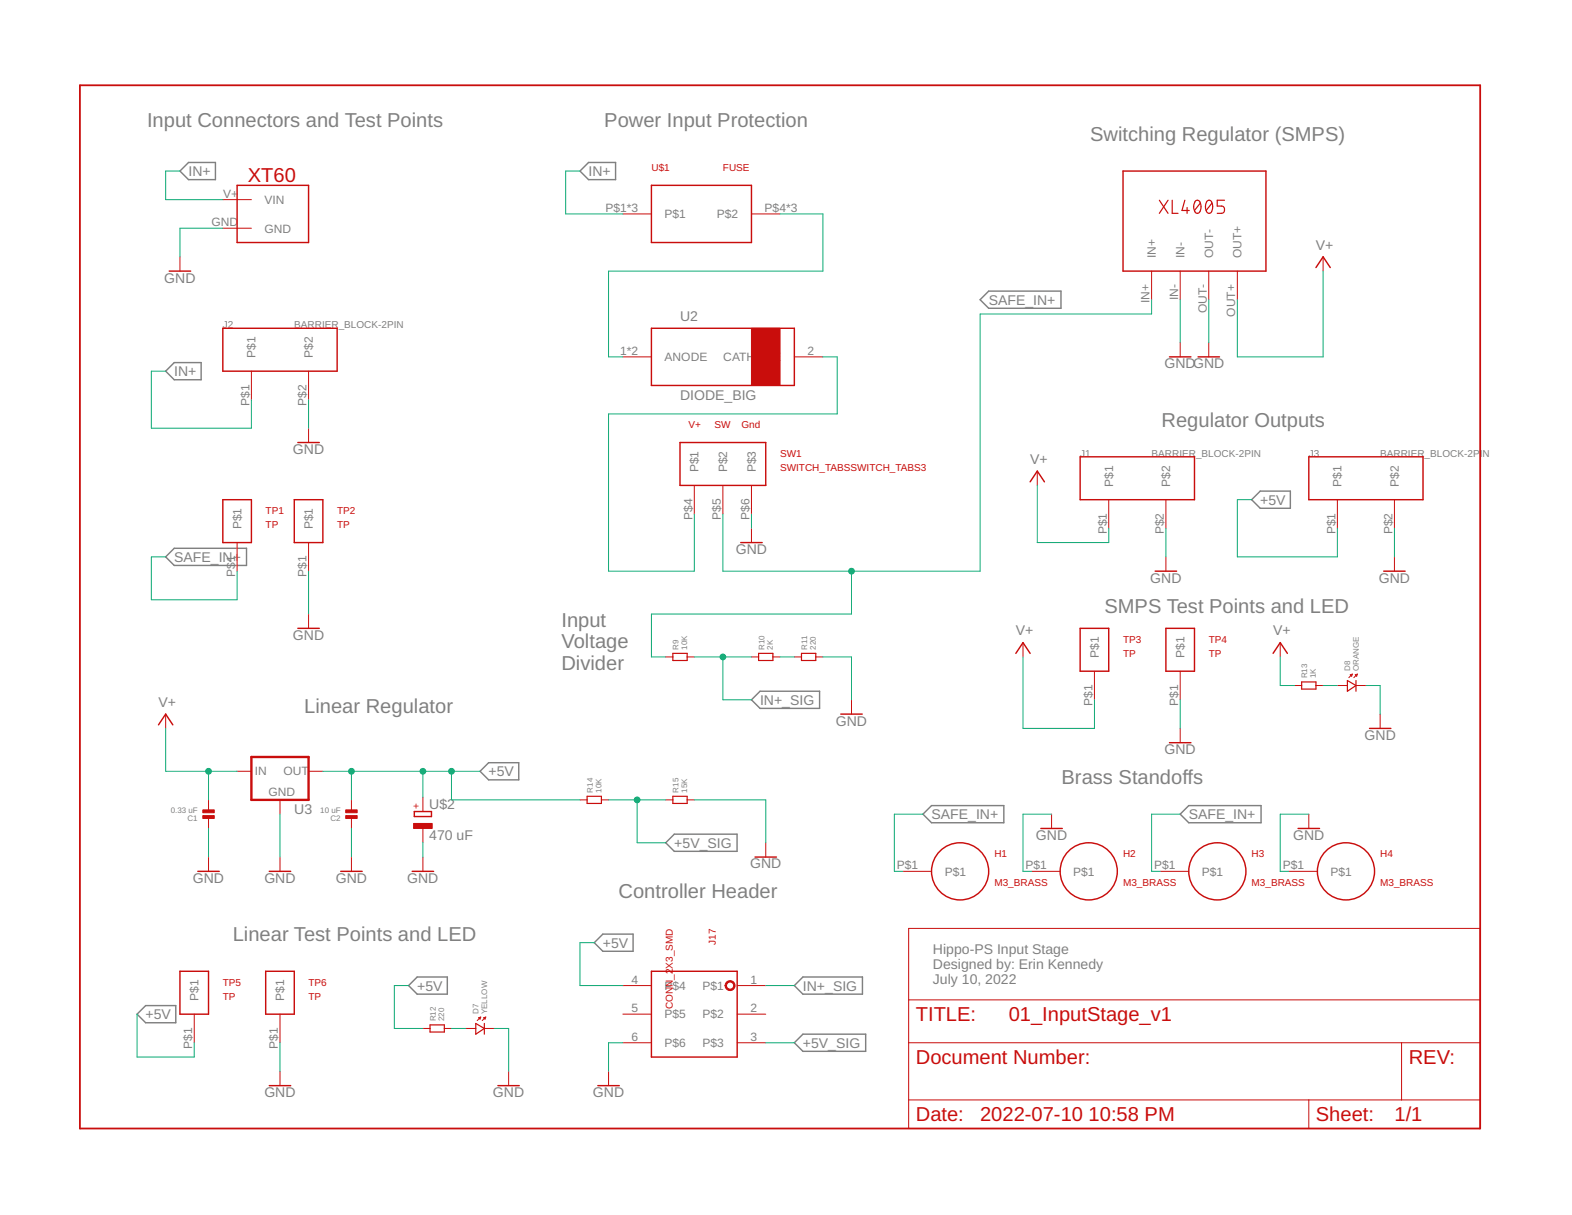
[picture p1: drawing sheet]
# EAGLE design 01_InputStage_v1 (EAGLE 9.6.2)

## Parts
C1  0.33 uF  CAPACITOR.1206  [1206]
C2  10 uF  CAPACITOR.1206  [1206]
D7  YELLOW  LED.1206  [1206.LED]
D8  ORANGE  LED.1206  [1206.LED]
F1  PTCPTC_1206  [1206]
F2  FUSE_HOLDER_TH  [FUSE_HOLDER_TH]
H1  M3_BRASS  [M3_BRASS]
H2  M3_BRASS  [M3_BRASS]
H3  M3_BRASS  [M3_BRASS]
H4  M3_BRASS  [M3_BRASS]
J1  BARRIER_BLOCK-2PIN  [BARRIERBLOCK-2PIN]
J2  BARRIER_BLOCK-2PIN  [BARRIERBLOCK-2PIN]
J3  BARRIER_BLOCK-2PIN  [BARRIERBLOCK-2PIN]
J17  CONN_2X3_SMD  [2X3_SMD_CONNECTOR]
R9  10K  RESISTOR.1206  [1206]
R10  2K  RESISTOR.1206  [1206]
R11  220  RESISTOR.1206  [1206]
R12  220  RESISTOR.1206  [1206]
R13  1K  RESISTOR.1206  [1206]
R14  10K  RESISTOR.1206  [1206]
R15  15K  RESISTOR.1206  [1206]
SW1  SWITCH_TABSSWITCH_TABS3  [SWITCH_TABS3]
TP1  TP  [TP]
TP2  TP  [TP]
TP3  TP  [TP]
TP4  TP  [TP]
TP5  TP  [TP]
TP6  TP  [TP]
U1  XL4005-DEV  [XL4005-DEV]
U2  DIODE_BIG  [DIODE_BIG]
U3  V_REG_78XXSINK  [TO220-IGO]
U$2  470 uF  ELECTROLYTIC_CAP  [ELECTROLYTIC_CAP]
U$5  XT60  [XT60]

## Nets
+5V: F1.2 J3.P$1 J17.4 R12.1 TP5.P$1
+5V_SIG: J17.3 R14.2 R15.1
GND: C1.1 C2.1 D7.P$2 D8.P$2 H2.P$1 H4.P$1 J1.P$2 J2.P$2 J3.P$2 J17.6 R11.2 R15.2 SW1.P$6 TP2.P$1 TP4.P$1 TP6.P$1 U1.IN- U1.OUT- U3.GND U$2.- U$5.GND
IN+: F2.1 F2.2 J2.P$1 U$5.V+(VIN)
IN+_SIG: J17.1 R9.2 R10.1
N: C2.2 F1.1 R14.1 U3.OUT U$2.+
N$1: F2.3 F2.4 U2.1(ANODE) U2.3(ANODE)
N$2: SW1.P$4 U2.2(CATHODE)
N$3: R10.2 R11.1
N$5: D8.P$1 R13.2
N$6: D7.P$1 R12.2
SAFE_IN+: H1.P$1 H3.P$1 R9.1 SW1.P$5 TP1.P$1 U1.IN+
V+: C1.2 J1.P$1 R13.1 TP3.P$1 U1.OUT+ U3.IN
Unconnected: J17.2 J17.5

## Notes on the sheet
- Input Connectors and Test Points | Power Input Protection
- Switching Regulator (SMPS)
- Regulator Outputs
- SMPS Test Points and LED
- Input
  Voltage
  Divider
- Linear Regulator
- Brass Standoffs
- Controller Header
- Linear Test Points and LED
- Hippo-PD Input Stage
  Designed by: Erin Kennedy
  July 10, 2022

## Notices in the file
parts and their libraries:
Hippo-PS: COPYRIGHT: Copyright (C) 2022 Ultra Librarian. All rights reserved.
SparkFun-PowerSymbols: Licensing: Creative Commons ShareAlike 4.0 International - https://creativecommons.org/licenses/by-sa/4.0
